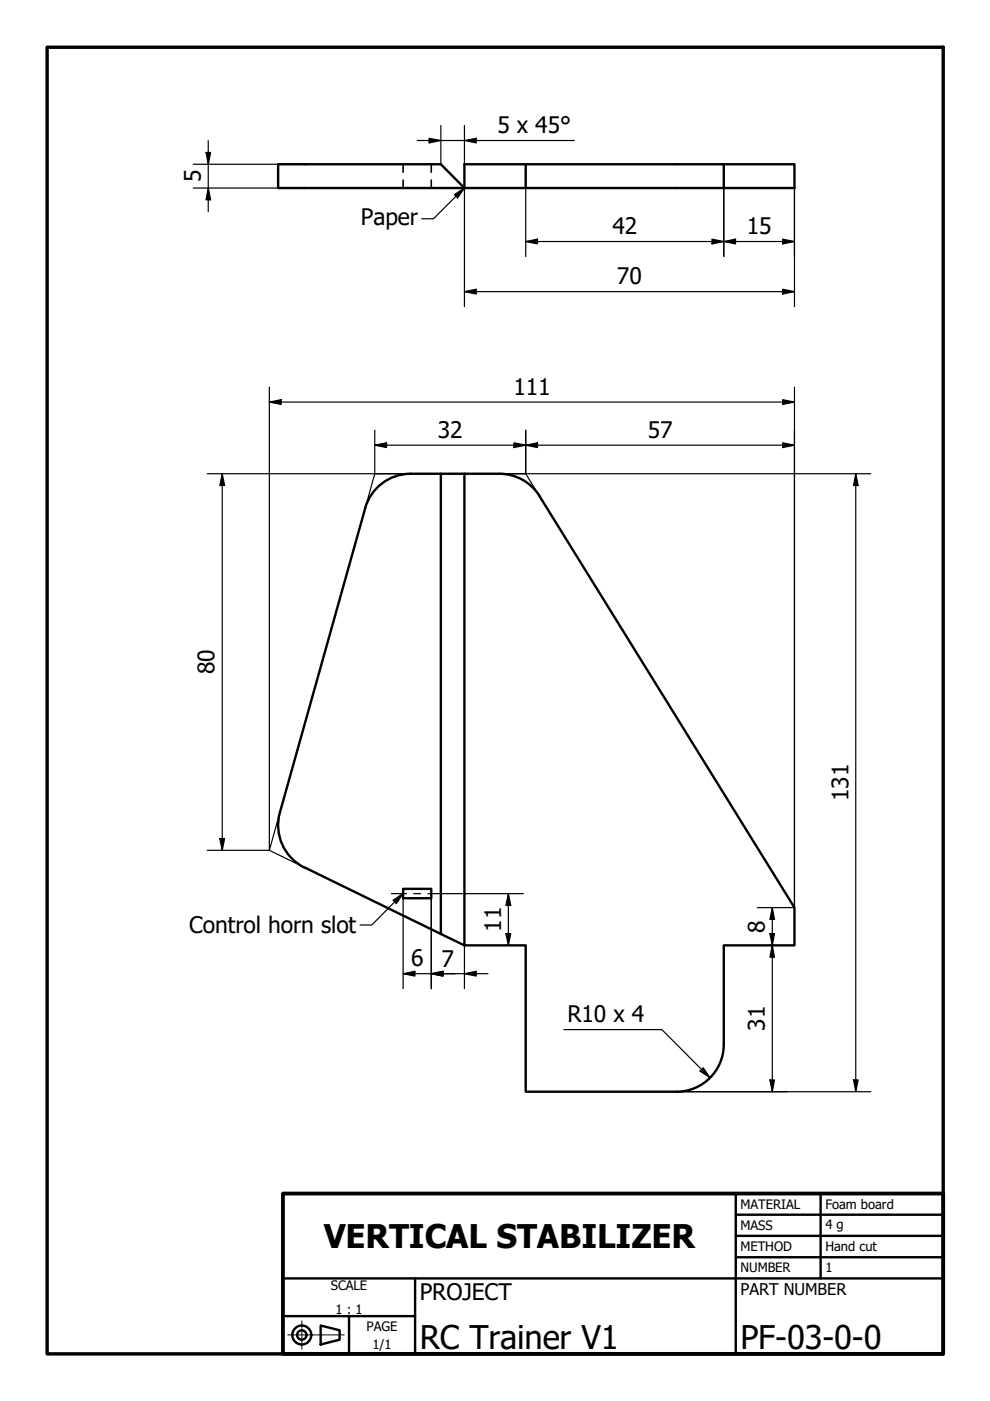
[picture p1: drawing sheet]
<svg xmlns="http://www.w3.org/2000/svg" width="210mm" height="297mm" viewBox="0 0 210 297" stroke-linecap="round" stroke-linejoin="round" font-family="sans-serif">
<!-- layer: Visible (ISO) -->
<path d="M111.5 34.8v5.1M153.5 34.8h14.9v5.1h-69.9l-5-5.1h-34.5v5.1h39.5v-5.1h55v5.1M93.5 100.4h-6.4a10 10 0 0 0-9.7 7.4l-18 64.4M98.5 100.4h-5v97.6l5 2.4M105.9 100.4h-7.4v100h13v31.1h32M105.9 100.4a9.9 9.9 0 0 1 8.5 4.8l54 87.2v8h-14.9v21a10 10 0 0 1-10.1 10.1M59.3 172.3a10 10 0 0 0 5.3 11.7M64.6 183.9l28.9 14.1M85.5 188.5h5.9v1.9h-5.9z" fill="none" stroke="#000" stroke-width=".51"/>
<!-- layer: Hidden (ISO) -->
<path d="M85.5 34.8v1.7M85.5 38.2v1.7M91.4 34.8v1.7M91.4 38.2v1.7" fill="none" stroke="#000" stroke-width=".34"/>
<!-- layer: Title (ISO) -->
<g fill="none" stroke="#000" stroke-width=".51">
<path d="M156 257.5h44M156 253.1v33.9M174 253.1v17.9M60 279h28M60 271h140M74 279v8M88 271v16M156 266.6h44M156 262h44M68 281l4 1.1v1.9l-4 1.1z"/>
<circle cx="64" cy="283" r="2.01"/>
<circle cx="64" cy="283" r=".99"/>
</g>
<g fill="none" stroke="#000" stroke-width=".21">
<path d="M61 283h.4M61.6 283h.2M61.9 283h.9M62.9 283h.2M63.2 283h.9M64 280v.4M64 280.5v.2M64 280.8v.8M64 281.8v.1M64 282.1v.8M64 282.9v.3M64 283.2v.8"/>
<path d="M64 284.1v.2M64 284.4v.8M64 285.4v.1M64 285.7v.3M64.2 283h.2M64.6 283h.8M65.6 283h.2M65.9 283h.9M66.9 283h.2M67.2 283h.9M68.2 283h.3M68.5 283h.9"/>
<path d="M69.6 283h.2M69.9 283h.9M70.9 283h.2M71.2 283h.9M72.2 283h.2M72.6 283h.4"/>
</g>
<path d="M60 253.1h140v33.9h-140z" fill="none" stroke="#000" stroke-width=".8"/>
<!-- layer: Border (ISO) -->
<path d="M10 10h190v277h-190z" fill="none" stroke="#000" stroke-width=".72"/>
<!-- layer: Sketch Geometry (ISO) -->
<path d="M87 100.4h-7.5l-2.1 7.4M105.9 100.4h5.6l2.9 4.8M59.4 172.2l-2.3 8.1 7.5 3.6" fill="none" stroke="#000" stroke-width=".25"/>
<!-- layer: Dimension (ISO) -->
<g fill="none" stroke="#000" stroke-width=".25">
<path d="M41 39.9h23.6M41 34.8h23.6M43.7 32.3h1l-.5 2.5zM44.2 39.9l.5 2.5h-1zM44.2 29.8v15.1M88.5 29.8h33.3M91 29.3l2.5 .5-2.5 .5zM93.5 26.6v8.2M98.5 29.8l2.5-.5v1zM98.5 26.6v8.2M98.5 39.9v25.1M111.5 39.9v14.5"/>
<path d="M153.5 39.9v14.5M168.4 39.9v25.1M111.5 51.2l2.5-.5v1zM111.5 51.2h56.9M151 50.7l2.5 .5-2.5 .5zM153.5 51.2l2.5-.5v1zM165.9 50.7l2.5 .5-2.5 .5zM98.5 61.8l2.5-.5v1zM98.5 61.8h69.9M165.9 61.3l2.5 .5-2.5 .5zM57.1 85.2l2.5-.5v1.1zM57.1 85.2h111.3"/>
<path d="M57.1 82.1v98.2h-13.2M79.5 94.4l2.5-.5v1zM79.5 94.4h88.9M79.5 91.2v9.2M109 93.9l2.5 .5-2.5 .5zM111.5 94.4l2.5-.5v1zM111.5 91.2v9.2M165.9 84.7l2.5 .5-2.5 .6zM165.9 93.9l2.5 .5-2.5 .5zM168.4 82.1v110.3h-7.8M43.9 100.4h43.1M47.1 100.4l.5 2.5h-1z"/>
<path d="M47.1 100.4v79.9M105.9 100.4h78.7M181.4 100.4l.5 2.5h-.9zM181.4 100.4v131.1M46.6 177.8h1l-.5 2.5zM85.5 190.4v19.2M91.4 190.4v19.2M93.9 189.5h17.1M107.3 197.9h1l-.5 2.5zM107.8 189.5l.5 2.5h-1zM107.8 189.5v10.9M163.2 197.9h1l-.5 2.5z"/>
<path d="M163.7 192.4l.5 2.5h-1zM163.7 192.4v39.1M85.5 206.4l2.5-.5v1.1zM85.5 206.4h18M91.4 206.4l2.5-.5v1.1zM98.5 206.4l2.5-.5v1.1zM98.5 200.4v9.2M119.5 218.3h20.8l10.2 10.2M163.7 200.4l.5 2.5h-1zM143.5 231.5h41.1M149.1 226.4l1.4 2.1-2.1-1.4zM163.2 229h1l-.5 2.5z"/>
<path d="M181 229h.9l-.5 2.5z"/>
</g>
<g fill="#000">
<path d="M43.7 32.3h1l-.5 2.5z" fill-rule="evenodd"/>
<path d="M91 29.3l2.5 .5-2.5 .5z" fill-rule="evenodd"/>
<path d="M98.5 29.8l2.5-.5v1z" fill-rule="evenodd"/>
<path d="M44.2 39.9l.5 2.5h-1z" fill-rule="evenodd"/>
<path d="M111.5 51.2l2.5-.5v1z" fill-rule="evenodd"/>
<path d="M151 50.7l2.5 .5-2.5 .5z" fill-rule="evenodd"/>
<path d="M153.5 51.2l2.5-.5v1z" fill-rule="evenodd"/>
<path d="M165.9 50.7l2.5 .5-2.5 .5z" fill-rule="evenodd"/>
<path d="M98.5 61.8l2.5-.5v1z" fill-rule="evenodd"/>
<path d="M165.9 61.3l2.5 .5-2.5 .5z" fill-rule="evenodd"/>
<path d="M57.1 85.2l2.5-.5v1.1z" fill-rule="evenodd"/>
<path d="M79.5 94.4l2.5-.5v1z" fill-rule="evenodd"/>
<path d="M109 93.9l2.5 .5-2.5 .5z" fill-rule="evenodd"/>
<path d="M111.5 94.4l2.5-.5v1z" fill-rule="evenodd"/>
<path d="M165.9 84.7l2.5 .5-2.5 .6z" fill-rule="evenodd"/>
<path d="M165.9 93.9l2.5 .5-2.5 .5z" fill-rule="evenodd"/>
<path d="M47.1 100.4l.5 2.5h-1z" fill-rule="evenodd"/>
<path d="M181.4 100.4l.5 2.5h-.9z" fill-rule="evenodd"/>
<path d="M46.6 177.8h1l-.5 2.5z" fill-rule="evenodd"/>
<path d="M107.3 197.9h1l-.5 2.5z" fill-rule="evenodd"/>
<path d="M107.8 189.5l.5 2.5h-1z" fill-rule="evenodd"/>
<path d="M163.2 197.9h1l-.5 2.5z" fill-rule="evenodd"/>
<path d="M163.7 192.4l.5 2.5h-1z" fill-rule="evenodd"/>
<path d="M85.5 206.4l2.5-.5v1.1z" fill-rule="evenodd"/>
<path d="M91.4 206.4l2.5-.5v1.1z" fill-rule="evenodd"/>
<path d="M91.4 206.4l2.5-.5v1.1z" fill-rule="evenodd"/>
<path d="M98.5 206.4l2.5-.5v1.1z" fill-rule="evenodd"/>
<path d="M163.7 200.4l.5 2.5h-1z" fill-rule="evenodd"/>
<path d="M149.1 226.4l1.4 2.1-2.1-1.4z" fill-rule="evenodd"/>
<path d="M163.2 229h1l-.5 2.5z" fill-rule="evenodd"/>
<path d="M181 229h.9l-.5 2.5z" fill-rule="evenodd"/>
</g>
<!-- layer: Symbol (ISO) -->
<path d="M98.5 39.9l-6.6 6.5h-2.5M96.4 41.3l2.1-1.4-1.5 2.1zM85.3 189.6l-1.9 1.3 .6 .7 1.4-2M85.3 189.6l-6.5 6.5h-2.5" fill="none" stroke="#000" stroke-width=".25"/>
<g fill="#000">
<path d="M96.4 41.3l2.1-1.4-1.5 2.1z" fill-rule="evenodd"/>
<path d="M83.4 190.9l2.1-1.4-1.5 2.1z" fill-rule="evenodd"/>
</g>
<!-- layer: Centerline (ISO) -->
<path d="M83 189.5h3.2M87.7 189.5h1.5M90.7 189.5h3.2" fill="none" stroke="#000" stroke-width=".25"/>
<g font-size="6.9">
<text x="68.7" y="264.5">VERTICAL STABILIZER</text>
<text x="89" y="285.9">RC Trainer V1</text>
<text x="157" y="285.9">PF-03-0-0</text>
</g>
<g font-size="4.8">
<text x="105.5" y="28.2">5 x 45°</text>
<text x="42.6" y="38.6" transform="rotate(-90 42.6 38.6)">5</text>
<text x="76.5" y="47.7">Paper</text>
<text x="129.8" y="49.7">42</text>
<text x="158.3" y="49.6">15</text>
<text x="130.8" y="60.2">70</text>
<text x="108.8" y="83.7">111</text>
<text x="92.8" y="92.8">32</text>
<text x="137.3" y="92.8">57</text>
<text x="45.5" y="143" transform="rotate(-90 45.5 143)">80</text>
<text x="179.9" y="169.9" transform="rotate(-90 179.9 169.9)">131</text>
<text x="40.1" y="197.9">Control horn slot</text>
<text x="106.3" y="197.6" transform="rotate(-90 106.3 197.6)">11</text>
<text x="162.1" y="197.8" transform="rotate(-90 162.1 197.8)">8</text>
<text x="87.2" y="204.8">6</text>
<text x="93.6" y="204.9">7</text>
<text x="120.3" y="216.7">R10 x 4</text>
<text x="162.1" y="218.6" transform="rotate(-90 162.1 218.6)">31</text>
<text x="89" y="275.6">PROJECT</text>
</g>
<text font-size="3.4" x="157" y="274.6">PART NUMBER</text>
<g font-size="2.8">
<text x="157" y="256.3">MATERIAL</text>
<text x="175" y="256.3">Foam board</text>
<text x="157" y="260.8">MASS</text>
<text x="175" y="260.5">4 g</text>
<text x="157" y="265.3">METHOD</text>
<text x="157" y="269.8">NUMBER</text>
<text x="175" y="265.3">Hand cut</text>
<text x="175" y="269.8">1</text>
<text x="70.1" y="273.6">SCALE</text>
<text x="71.2" y="278.5">1 : 1</text>
<text x="77.7" y="282.1">PAGE</text>
<text x="79" y="286.1">1/1</text>
</g>
</svg>
